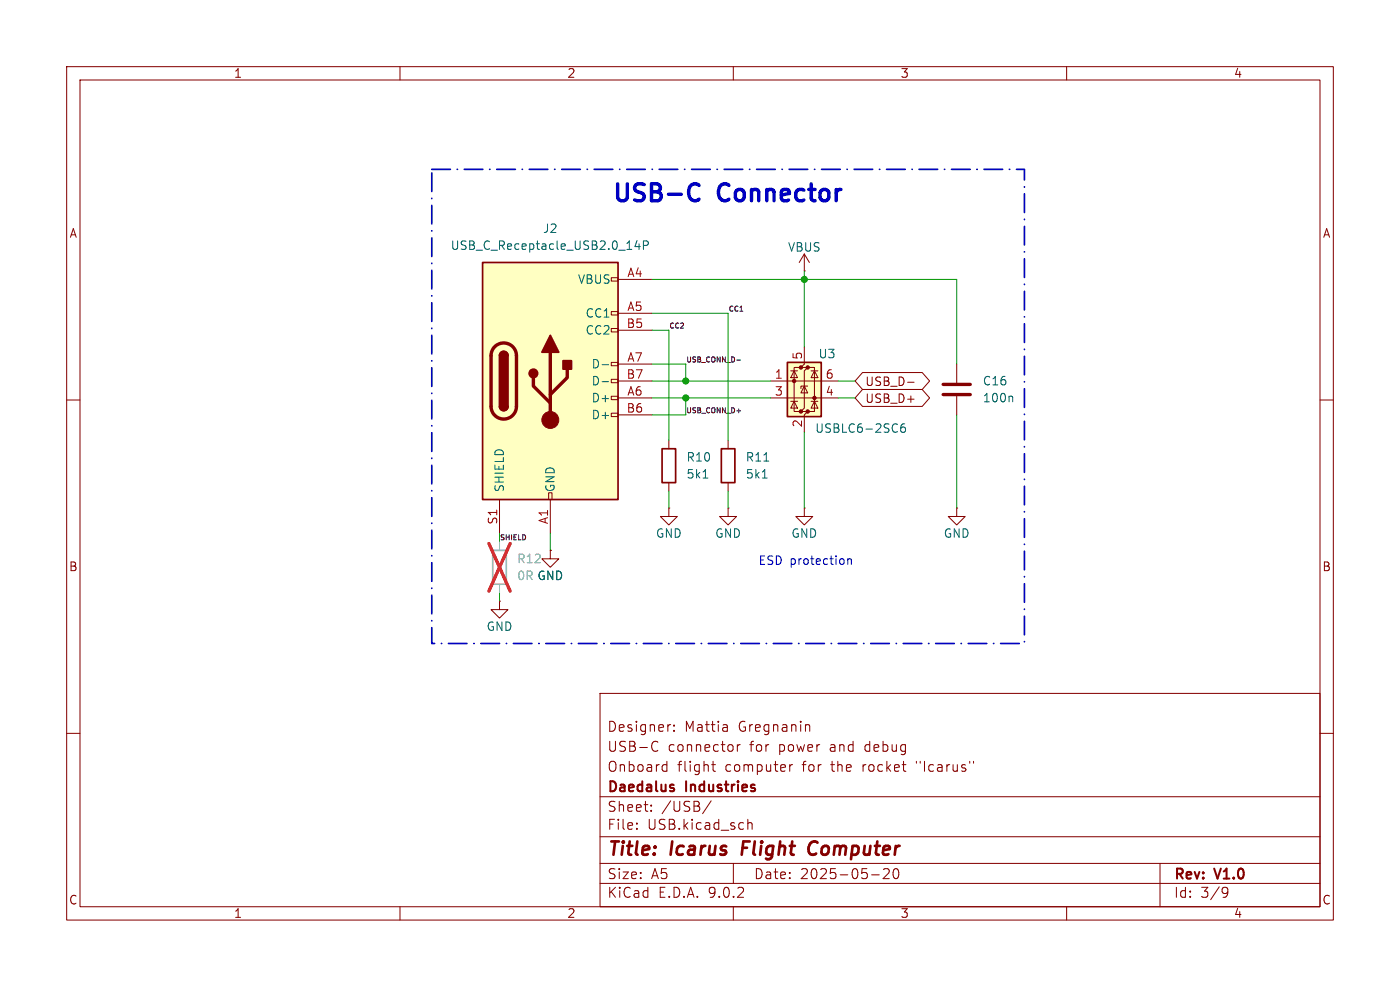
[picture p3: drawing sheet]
(kicad_sch
 (version 20250114)
 (generator "eeschema")
 (generator_version "9.0")
 (paper "A5")
 (title_block
  (title "Icarus Flight Computer")
  (date "2025-05-20")
  (rev "V1.0")
  (company "Daedalus Industries")
  (comment 1 "Onboard flight computer for the rocket \"Icarus\"")
  (comment 2 "USB-C connector for power and debug")
  (comment 3 "Designer: Mattia Gregnanin"))
 (lib_symbols
  (symbol "Connector:USB_C_Receptacle_USB2.0_14P"
   (pin_names
    (offset 1.016)) (exclude_from_sim no) (in_bom yes) (on_board yes)
   (property "Reference" "J1" (at 0 22.86 0) (effects (font (size 1.27 1.27))))
   (property "Value" "USB_C_Receptacle_USB2.0_14P" (at 0 20.32 0) (effects (font (size 1.27 1.27))))
   (property "Footprint" "" (at 3.81 0 0) (effects (font (size 1.27 1.27)) (hide yes)))
   (property "Datasheet" "https://www.usb.org/sites/default/files/documents/usb_type-c.zip" (at 3.81 0 0) (effects (font (size 1.27 1.27)) (hide yes)))
   (property "Description" "USB 2.0-only 14P Type-C Receptacle connector" (at 0 0 0) (effects (font (size 1.27 1.27)) (hide yes)))
   (symbol "USB_C_Receptacle_USB2.0_14P_0_0"
    (rectangle (start -0.254 -17.78) (end 0.254 -16.764) (stroke (width 0) (type default)) (fill (type none)))
    (rectangle (start 10.16 15.494) (end 9.144 14.986) (stroke (width 0) (type default)) (fill (type none)))
    (rectangle (start 10.16 10.414) (end 9.144 9.906) (stroke (width 0) (type default)) (fill (type none)))
    (rectangle (start 10.16 7.874) (end 9.144 7.366) (stroke (width 0) (type default)) (fill (type none)))
    (rectangle (start 10.16 2.794) (end 9.144 2.286) (stroke (width 0) (type default)) (fill (type none)))
    (rectangle (start 10.16 0.254) (end 9.144 -0.254) (stroke (width 0) (type default)) (fill (type none)))
    (rectangle (start 10.16 -2.286) (end 9.144 -2.794) (stroke (width 0) (type default)) (fill (type none)))
    (rectangle (start 10.16 -4.826) (end 9.144 -5.334) (stroke (width 0) (type default)) (fill (type none))))
   (symbol "USB_C_Receptacle_USB2.0_14P_0_1"
    (rectangle (start -10.16 17.78) (end 10.16 -17.78) (stroke (width 0.254) (type default)) (fill (type background)))
    (polyline (pts (xy -8.89 -3.81) (xy -8.89 3.81)) (stroke (width 0.508) (type default)) (fill (type none)))
    (rectangle (start -7.62 -3.81) (end -6.35 3.81) (stroke (width 0.254) (type default)) (fill (type outline)))
    (arc (start -7.62 3.81) (mid -6.985 4.4423) (end -6.35 3.81) (stroke (width 0.254) (type default)) (fill (type none)))
    (arc (start -7.62 3.81) (mid -6.985 4.4423) (end -6.35 3.81) (stroke (width 0.254) (type default)) (fill (type outline)))
    (arc (start -8.89 3.81) (mid -6.985 5.7067) (end -5.08 3.81) (stroke (width 0.508) (type default)) (fill (type none)))
    (arc (start -5.08 -3.81) (mid -6.985 -5.7067) (end -8.89 -3.81) (stroke (width 0.508) (type default)) (fill (type none)))
    (arc (start -6.35 -3.81) (mid -6.985 -4.4423) (end -7.62 -3.81) (stroke (width 0.254) (type default)) (fill (type none)))
    (arc (start -6.35 -3.81) (mid -6.985 -4.4423) (end -7.62 -3.81) (stroke (width 0.254) (type default)) (fill (type outline)))
    (polyline (pts (xy -5.08 3.81) (xy -5.08 -3.81)) (stroke (width 0.508) (type default)) (fill (type none)))
    (circle (center -2.54 1.143) (radius 0.635) (stroke (width 0.254) (type default)) (fill (type outline)))
    (polyline (pts (xy -1.27 4.318) (xy 0 6.858) (xy 1.27 4.318) (xy -1.27 4.318)) (stroke (width 0.254) (type default)) (fill (type outline)))
    (polyline (pts (xy 0 -2.032) (xy 2.54 0.508) (xy 2.54 1.778)) (stroke (width 0.508) (type default)) (fill (type none)))
    (polyline (pts (xy 0 -3.302) (xy -2.54 -0.762) (xy -2.54 0.508)) (stroke (width 0.508) (type default)) (fill (type none)))
    (polyline (pts (xy 0 -5.842) (xy 0 4.318)) (stroke (width 0.508) (type default)) (fill (type none)))
    (circle (center 0 -5.842) (radius 1.27) (stroke (width 0) (type default)) (fill (type outline)))
    (rectangle (start 1.905 1.778) (end 3.175 3.048) (stroke (width 0.254) (type default)) (fill (type outline))))
   (symbol "USB_C_Receptacle_USB2.0_14P_1_1"
    (pin passive line (at -7.62 -22.86 90) (length 5.08) (name "SHIELD" (effects (font (size 1.27 1.27)))) (number "S1" (effects (font (size 1.27 1.27)))))
    (pin power_out line (at 0 -22.86 90) (length 5.08) (name "GND" (effects (font (size 1.27 1.27)))) (number "A1" (effects (font (size 1.27 1.27)))))
    (pin passive line (at 0 -22.86 90) (length 5.08) (hide yes) (name "GND" (effects (font (size 1.27 1.27)))) (number "A12" (effects (font (size 1.27 1.27)))))
    (pin passive line (at 0 -22.86 90) (length 5.08) (hide yes) (name "GND" (effects (font (size 1.27 1.27)))) (number "B1" (effects (font (size 1.27 1.27)))))
    (pin passive line (at 0 -22.86 90) (length 5.08) (hide yes) (name "GND" (effects (font (size 1.27 1.27)))) (number "B12" (effects (font (size 1.27 1.27)))))
    (pin power_out line (at 15.24 15.24 180) (length 5.08) (name "VBUS" (effects (font (size 1.27 1.27)))) (number "A4" (effects (font (size 1.27 1.27)))))
    (pin passive line (at 15.24 15.24 180) (length 5.08) (hide yes) (name "VBUS" (effects (font (size 1.27 1.27)))) (number "A9" (effects (font (size 1.27 1.27)))))
    (pin passive line (at 15.24 15.24 180) (length 5.08) (hide yes) (name "VBUS" (effects (font (size 1.27 1.27)))) (number "B4" (effects (font (size 1.27 1.27)))))
    (pin passive line (at 15.24 15.24 180) (length 5.08) (hide yes) (name "VBUS" (effects (font (size 1.27 1.27)))) (number "B9" (effects (font (size 1.27 1.27)))))
    (pin bidirectional line (at 15.24 10.16 180) (length 5.08) (name "CC1" (effects (font (size 1.27 1.27)))) (number "A5" (effects (font (size 1.27 1.27)))))
    (pin bidirectional line (at 15.24 7.62 180) (length 5.08) (name "CC2" (effects (font (size 1.27 1.27)))) (number "B5" (effects (font (size 1.27 1.27)))))
    (pin bidirectional line (at 15.24 2.54 180) (length 5.08) (name "D-" (effects (font (size 1.27 1.27)))) (number "A7" (effects (font (size 1.27 1.27)))))
    (pin bidirectional line (at 15.24 0 180) (length 5.08) (name "D-" (effects (font (size 1.27 1.27)))) (number "B7" (effects (font (size 1.27 1.27)))))
    (pin bidirectional line (at 15.24 -2.54 180) (length 5.08) (name "D+" (effects (font (size 1.27 1.27)))) (number "A6" (effects (font (size 1.27 1.27)))))
    (pin bidirectional line (at 15.24 -5.08 180) (length 5.08) (name "D+" (effects (font (size 1.27 1.27)))) (number "B6" (effects (font (size 1.27 1.27))))))
   (embedded_fonts no))
  (symbol "Device:C"
   (pin_numbers (hide yes))
   (pin_names
    (offset 0.254)) (exclude_from_sim no) (in_bom yes) (on_board yes)
   (property "Reference" "C" (at 0.635 2.54 0) (effects (font (size 1.27 1.27)) (justify left)))
   (property "Value" "C" (at 0.635 -2.54 0) (effects (font (size 1.27 1.27)) (justify left)))
   (property "Footprint" "" (at 0.9652 -3.81 0) (effects (font (size 1.27 1.27)) (hide yes)))
   (property "Datasheet" "~" (at 0 0 0) (effects (font (size 1.27 1.27)) (hide yes)))
   (property "Description" "Unpolarized capacitor" (at 0 0 0) (effects (font (size 1.27 1.27)) (hide yes)))
   (symbol "C_0_1"
    (polyline (pts (xy -2.032 0.762) (xy 2.032 0.762)) (stroke (width 0.508) (type default)) (fill (type none)))
    (polyline (pts (xy -2.032 -0.762) (xy 2.032 -0.762)) (stroke (width 0.508) (type default)) (fill (type none))))
   (symbol "C_1_1"
    (pin passive line (at 0 3.81 270) (length 2.794) (name "~" (effects (font (size 1.27 1.27)))) (number "1" (effects (font (size 1.27 1.27)))))
    (pin passive line (at 0 -3.81 90) (length 2.794) (name "~" (effects (font (size 1.27 1.27)))) (number "2" (effects (font (size 1.27 1.27))))))
   (embedded_fonts no))
  (symbol "Device:R"
   (pin_numbers (hide yes))
   (pin_names
    (offset 0)) (exclude_from_sim no) (in_bom yes) (on_board yes)
   (property "Reference" "R" (at 2.032 0 90) (effects (font (size 1.27 1.27))))
   (property "Value" "R" (at 0 0 90) (effects (font (size 1.27 1.27))))
   (property "Footprint" "" (at -1.778 0 90) (effects (font (size 1.27 1.27)) (hide yes)))
   (property "Datasheet" "~" (at 0 0 0) (effects (font (size 1.27 1.27)) (hide yes)))
   (property "Description" "Resistor" (at 0 0 0) (effects (font (size 1.27 1.27)) (hide yes)))
   (symbol "R_0_1"
    (rectangle (start -1.016 -2.54) (end 1.016 2.54) (stroke (width 0.254) (type default)) (fill (type none))))
   (symbol "R_1_1"
    (pin passive line (at 0 3.81 270) (length 1.27) (name "~" (effects (font (size 1.27 1.27)))) (number "1" (effects (font (size 1.27 1.27)))))
    (pin passive line (at 0 -3.81 90) (length 1.27) (name "~" (effects (font (size 1.27 1.27)))) (number "2" (effects (font (size 1.27 1.27))))))
   (embedded_fonts no))
  (symbol "Power_Protection:USBLC6-2SC6"
   (pin_names (hide yes)) (exclude_from_sim no) (in_bom yes) (on_board yes)
   (property "Reference" "U" (at 0.635 5.715 0) (effects (font (size 1.27 1.27)) (justify left)))
   (property "Value" "USBLC6-2SC6" (at 0.635 3.81 0) (effects (font (size 1.27 1.27)) (justify left)))
   (property "Footprint" "Package_TO_SOT_SMD:SOT-23-6" (at 1.27 -6.35 0) (effects (font (size 1.27 1.27)
    (italic yes)) (justify left) (hide yes)))
   (property "Datasheet" "https://www.st.com/resource/en/datasheet/usblc6-2.pdf" (at 1.27 -8.255 0) (effects (font (size 1.27 1.27)) (justify left) (hide yes)))
   (property "Description" "Very low capacitance ESD protection diode, 2 data-line, SOT-23-6" (at 0 0 0) (effects (font (size 1.27 1.27)) (hide yes)))
   (symbol "USBLC6-2SC6_0_0"
    (circle (center -1.524 0) (radius 0.0001) (stroke (width 0.508) (type default)) (fill (type none)))
    (circle (center -0.508 2.032) (radius 0.0001) (stroke (width 0.508) (type default)) (fill (type none)))
    (circle (center -0.508 -4.572) (radius 0.0001) (stroke (width 0.508) (type default)) (fill (type none)))
    (circle (center 0.508 2.032) (radius 0.0001) (stroke (width 0.508) (type default)) (fill (type none)))
    (circle (center 0.508 -4.572) (radius 0.0001) (stroke (width 0.508) (type default)) (fill (type none)))
    (circle (center 1.524 -2.54) (radius 0.0001) (stroke (width 0.508) (type default)) (fill (type none))))
   (symbol "USBLC6-2SC6_0_1"
    (polyline (pts (xy -2.54 0) (xy 2.54 0)) (stroke (width 0) (type default)) (fill (type none)))
    (polyline (pts (xy -2.54 -2.54) (xy 2.54 -2.54)) (stroke (width 0) (type default)) (fill (type none)))
    (polyline (pts (xy -2.032 0.508) (xy -1.016 0.508) (xy -1.524 1.524) (xy -2.032 0.508)) (stroke (width 0) (type default)) (fill (type none)))
    (polyline (pts (xy -2.032 -3.048) (xy -1.016 -3.048)) (stroke (width 0) (type default)) (fill (type none)))
    (polyline (pts (xy -1.016 1.524) (xy -2.032 1.524)) (stroke (width 0) (type default)) (fill (type none)))
    (polyline (pts (xy -1.016 -4.064) (xy -2.032 -4.064) (xy -1.524 -3.048) (xy -1.016 -4.064)) (stroke (width 0) (type default)) (fill (type none)))
    (polyline (pts (xy -0.508 -1.143) (xy -0.508 -0.762) (xy 0.508 -0.762)) (stroke (width 0) (type default)) (fill (type none)))
    (polyline (pts (xy 0 2.54) (xy -0.508 2.032) (xy 0.508 2.032) (xy 0 1.524) (xy 0 -4.064) (xy -0.508 -4.572) (xy 0.508 -4.572) (xy 0 -5.08)) (stroke (width 0) (type default)) (fill (type none)))
    (polyline (pts (xy 0.508 -1.778) (xy -0.508 -1.778) (xy 0 -0.762) (xy 0.508 -1.778)) (stroke (width 0) (type default)) (fill (type none)))
    (polyline (pts (xy 1.016 1.524) (xy 2.032 1.524)) (stroke (width 0) (type default)) (fill (type none)))
    (polyline (pts (xy 1.016 -3.048) (xy 2.032 -3.048)) (stroke (width 0) (type default)) (fill (type none)))
    (polyline (pts (xy 2.032 0.508) (xy 1.016 0.508) (xy 1.524 1.524) (xy 2.032 0.508)) (stroke (width 0) (type default)) (fill (type none)))
    (polyline (pts (xy 2.032 -4.064) (xy 1.016 -4.064) (xy 1.524 -3.048) (xy 2.032 -4.064)) (stroke (width 0) (type default)) (fill (type none))))
   (symbol "USBLC6-2SC6_1_1"
    (rectangle (start -2.54 2.794) (end 2.54 -5.334) (stroke (width 0.254) (type default)) (fill (type background)))
    (polyline (pts (xy -0.508 2.032) (xy -1.524 2.032) (xy -1.524 -4.572) (xy -0.508 -4.572)) (stroke (width 0) (type default)) (fill (type none)))
    (polyline (pts (xy 0.508 -4.572) (xy 1.524 -4.572) (xy 1.524 2.032) (xy 0.508 2.032)) (stroke (width 0) (type default)) (fill (type none)))
    (pin passive line (at -5.08 0 0) (length 2.54) (name "I/O1" (effects (font (size 1.27 1.27)))) (number "1" (effects (font (size 1.27 1.27)))))
    (pin passive line (at -5.08 -2.54 0) (length 2.54) (name "I/O2" (effects (font (size 1.27 1.27)))) (number "3" (effects (font (size 1.27 1.27)))))
    (pin passive line (at 0 5.08 270) (length 2.54) (name "VBUS" (effects (font (size 1.27 1.27)))) (number "5" (effects (font (size 1.27 1.27)))))
    (pin passive line (at 0 -7.62 90) (length 2.54) (name "GND" (effects (font (size 1.27 1.27)))) (number "2" (effects (font (size 1.27 1.27)))))
    (pin passive line (at 5.08 0 180) (length 2.54) (name "I/O1" (effects (font (size 1.27 1.27)))) (number "6" (effects (font (size 1.27 1.27)))))
    (pin passive line (at 5.08 -2.54 180) (length 2.54) (name "I/O2" (effects (font (size 1.27 1.27)))) (number "4" (effects (font (size 1.27 1.27))))))
   (embedded_fonts no))
  (symbol "power:GND"
   (power)
   (pin_numbers (hide yes))
   (pin_names
    (offset 0) (hide yes)) (exclude_from_sim no) (in_bom yes) (on_board yes)
   (property "Reference" "#PWR" (at 0 -6.35 0) (effects (font (size 1.27 1.27)) (hide yes)))
   (property "Value" "GND" (at 0 -3.81 0) (effects (font (size 1.27 1.27))))
   (property "Footprint" "" (at 0 0 0) (effects (font (size 1.27 1.27)) (hide yes)))
   (property "Datasheet" "" (at 0 0 0) (effects (font (size 1.27 1.27)) (hide yes)))
   (property "Description" "Power symbol creates a global label with name \"GND\" , ground" (at 0 0 0) (effects (font (size 1.27 1.27)) (hide yes)))
   (symbol "GND_0_1"
    (polyline (pts (xy 0 0) (xy 0 -1.27) (xy 1.27 -1.27) (xy 0 -2.54) (xy -1.27 -1.27) (xy 0 -1.27)) (stroke (width 0) (type default)) (fill (type none))))
   (symbol "GND_1_1"
    (pin power_in line (at 0 0 270) (length 0) (name "~" (effects (font (size 1.27 1.27)))) (number "1" (effects (font (size 1.27 1.27))))))
   (embedded_fonts no))
  (symbol "power:VBUS"
   (power)
   (pin_numbers (hide yes))
   (pin_names
    (offset 0) (hide yes)) (exclude_from_sim no) (in_bom yes) (on_board yes)
   (property "Reference" "#PWR" (at 0 -3.81 0) (effects (font (size 1.27 1.27)) (hide yes)))
   (property "Value" "VBUS" (at 0 3.556 0) (effects (font (size 1.27 1.27))))
   (property "Footprint" "" (at 0 0 0) (effects (font (size 1.27 1.27)) (hide yes)))
   (property "Datasheet" "" (at 0 0 0) (effects (font (size 1.27 1.27)) (hide yes)))
   (property "Description" "Power symbol creates a global label with name \"VBUS\"" (at 0 0 0) (effects (font (size 1.27 1.27)) (hide yes)))
   (symbol "VBUS_0_1"
    (polyline (pts (xy -0.762 1.27) (xy 0 2.54)) (stroke (width 0) (type default)) (fill (type none)))
    (polyline (pts (xy 0 2.54) (xy 0.762 1.27)) (stroke (width 0) (type default)) (fill (type none)))
    (polyline (pts (xy 0 0) (xy 0 2.54)) (stroke (width 0) (type default)) (fill (type none))))
   (symbol "VBUS_1_1"
    (pin power_in line (at 0 0 90) (length 0) (name "~" (effects (font (size 1.27 1.27)))) (number "1" (effects (font (size 1.27 1.27))))))
   (embedded_fonts no)))
 (rectangle
  (start 64.77 25.4)
  (end 153.67 96.52)
  (stroke (width 0.254) (type dash_dot))
  (fill (type none)))
 (text "ESD protection"
  (exclude_from_sim no)
  (at 120.904 84.328 0)
  (effects (font (size 1.27 1.27))))
 (text "USB-C Connector"
  (exclude_from_sim no)
  (at 109.22 29.21 0)
  (effects (font (size 2.54 2.54) (thickness 0.508)
    (bold yes))))
 (junction
  (at 102.87 59.69)
  (diameter 0)
  (color 0 0 0 0))
 (junction
  (at 120.65 41.91)
  (diameter 0)
  (color 0 0 0 0))
 (junction
  (at 102.87 57.15)
  (diameter 0)
  (color 0 0 0 0))
 (wire
  (pts (xy 120.65 41.91) (xy 120.65 40.64))
  (stroke (width 0) (type default)))
 (wire
  (pts (xy 97.79 62.23) (xy 102.87 62.23))
  (stroke (width 0) (type default)))
 (wire
  (pts (xy 97.79 59.69) (xy 102.87 59.69))
  (stroke (width 0) (type default)))
 (wire
  (pts (xy 120.65 41.91) (xy 120.65 52.07))
  (stroke (width 0) (type default)))
 (wire
  (pts (xy 97.79 54.61) (xy 102.87 54.61))
  (stroke (width 0) (type default)))
 (wire
  (pts (xy 109.22 73.66) (xy 109.22 76.2))
  (stroke (width 0) (type default)))
 (wire
  (pts (xy 128.27 57.15) (xy 125.73 57.15))
  (stroke (width 0) (type default)))
 (wire
  (pts (xy 128.27 59.69) (xy 125.73 59.69))
  (stroke (width 0) (type default)))
 (wire
  (pts (xy 102.87 54.61) (xy 102.87 57.15))
  (stroke (width 0) (type default)))
 (wire
  (pts (xy 97.79 46.99) (xy 109.22 46.99))
  (stroke (width 0) (type default)))
 (wire
  (pts (xy 102.87 62.23) (xy 102.87 59.69))
  (stroke (width 0) (type default)))
 (wire
  (pts (xy 100.33 49.53) (xy 100.33 66.04))
  (stroke (width 0) (type default)))
 (wire
  (pts (xy 109.22 46.99) (xy 109.22 66.04))
  (stroke (width 0) (type default)))
 (wire
  (pts (xy 97.79 57.15) (xy 102.87 57.15))
  (stroke (width 0) (type default)))
 (wire
  (pts (xy 100.33 73.66) (xy 100.33 76.2))
  (stroke (width 0) (type default)))
 (wire
  (pts (xy 82.55 80.01) (xy 82.55 82.55))
  (stroke (width 0) (type default)))
 (wire
  (pts (xy 97.79 49.53) (xy 100.33 49.53))
  (stroke (width 0) (type default)))
 (wire
  (pts (xy 97.79 41.91) (xy 120.65 41.91))
  (stroke (width 0) (type default)))
 (wire
  (pts (xy 102.87 59.69) (xy 115.57 59.69))
  (stroke (width 0) (type default)))
 (wire
  (pts (xy 74.93 88.9) (xy 74.93 90.17))
  (stroke (width 0) (type default)))
 (wire
  (pts (xy 102.87 57.15) (xy 115.57 57.15))
  (stroke (width 0) (type default)))
 (wire
  (pts (xy 74.93 80.01) (xy 74.93 81.28))
  (stroke (width 0) (type default)))
 (wire
  (pts (xy 143.51 76.2) (xy 143.51 62.23))
  (stroke (width 0) (type default)))
 (wire
  (pts (xy 120.65 41.91) (xy 143.51 41.91))
  (stroke (width 0) (type default)))
 (wire
  (pts (xy 143.51 41.91) (xy 143.51 54.61))
  (stroke (width 0) (type default)))
 (wire
  (pts (xy 120.65 64.77) (xy 120.65 76.2))
  (stroke (width 0) (type default)))
 (label "SHIELD"
  (at 74.93 81.28 0)
  (effects (font (size 0.762 0.762)) (justify left bottom)))
 (label "CC2"
  (at 100.33 49.53 0)
  (effects (font (size 0.762 0.762)) (justify left bottom)))
 (label "CC1"
  (at 109.22 46.99 0)
  (effects (font (size 0.762 0.762)) (justify left bottom)))
 (label "USB_CONN_D+"
  (at 102.87 62.23 0)
  (effects (font (size 0.762 0.762)) (justify left bottom)))
 (label "USB_CONN_D-"
  (at 102.87 54.61 0)
  (effects (font (size 0.762 0.762)) (justify left bottom)))
 (global_label "USB_D+"
  (shape bidirectional)
  (at 128.27 59.69 0)
  (fields_autoplaced yes)
  (effects (font (size 1.27 1.27)) (justify left))
  (property "Intersheetrefs" "${INTERSHEET_REFS}" (at 139.9865 59.69 0) (effects (font (size 1.27 1.27)) (justify left) (hide yes))))
 (global_label "USB_D-"
  (shape bidirectional)
  (at 128.27 57.15 0)
  (fields_autoplaced yes)
  (effects (font (size 1.27 1.27)) (justify left))
  (property "Intersheetrefs" "${INTERSHEET_REFS}" (at 139.9865 57.15 0) (effects (font (size 1.27 1.27)) (justify left) (hide yes))))
 (symbol
  (lib_id "power:GND")
  (at 120.65 76.2 0)
  (unit 1)
  (exclude_from_sim no)
  (in_bom yes)
  (on_board yes)
  (dnp no)
  (property "Reference" "#PWR038" (at 120.65 82.55 0) (effects (font (size 1.27 1.27)) (hide yes)))
  (property "Value" "GND" (at 120.65 80.01 0) (effects (font (size 1.27 1.27))))
  (property "Footprint" "" (at 120.65 76.2 0) (effects (font (size 1.27 1.27)) (hide yes)))
  (property "Datasheet" "" (at 120.65 76.2 0) (effects (font (size 1.27 1.27)) (hide yes)))
  (property "Description" "Power symbol creates a global label with name \"GND\" , ground" (at 120.65 76.2 0) (effects (font (size 1.27 1.27)) (hide yes)))
  (pin "1"))
 (symbol
  (lib_id "power:VBUS")
  (at 120.65 40.64 0)
  (unit 1)
  (exclude_from_sim no)
  (in_bom yes)
  (on_board yes)
  (dnp no)
  (property "Reference" "#PWR034" (at 120.65 44.45 0) (effects (font (size 1.27 1.27)) (hide yes)))
  (property "Value" "VBUS" (at 120.65 37.084 0) (effects (font (size 1.27 1.27))))
  (property "Footprint" "" (at 120.65 40.64 0) (effects (font (size 1.27 1.27)) (hide yes)))
  (property "Datasheet" "" (at 120.65 40.64 0) (effects (font (size 1.27 1.27)) (hide yes)))
  (property "Description" "Power symbol creates a global label with name \"VBUS\"" (at 120.65 40.64 0) (effects (font (size 1.27 1.27)) (hide yes)))
  (pin "1"))
 (symbol
  (lib_id "power:GND")
  (at 100.33 76.2 0)
  (unit 1)
  (exclude_from_sim no)
  (in_bom yes)
  (on_board yes)
  (dnp no)
  (property "Reference" "#PWR036" (at 100.33 82.55 0) (effects (font (size 1.27 1.27)) (hide yes)))
  (property "Value" "GND" (at 100.33 80.01 0) (effects (font (size 1.27 1.27))))
  (property "Footprint" "" (at 100.33 76.2 0) (effects (font (size 1.27 1.27)) (hide yes)))
  (property "Datasheet" "" (at 100.33 76.2 0) (effects (font (size 1.27 1.27)) (hide yes)))
  (property "Description" "Power symbol creates a global label with name \"GND\" , ground" (at 100.33 76.2 0) (effects (font (size 1.27 1.27)) (hide yes)))
  (pin "1"))
 (symbol
  (lib_id "Device:R")
  (at 74.93 85.09 0)
  (unit 1)
  (exclude_from_sim no)
  (in_bom no)
  (on_board yes)
  (dnp yes)
  (fields_autoplaced yes)
  (property "Reference" "R12" (at 77.47 83.8199 0) (effects (font (size 1.27 1.27)) (justify left)))
  (property "Value" "0R" (at 77.47 86.3599 0) (effects (font (size 1.27 1.27)) (justify left)))
  (property "Footprint" "Resistor_SMD:R_0805_2012Metric" (at 73.152 85.09 90) (effects (font (size 1.27 1.27)) (hide yes)))
  (property "Datasheet" "~" (at 74.93 85.09 0) (effects (font (size 1.27 1.27)) (hide yes)))
  (property "Description" "Resistor" (at 74.93 85.09 0) (effects (font (size 1.27 1.27)) (hide yes)))
  (pin "1")
  (pin "2"))
 (symbol
  (lib_id "power:GND")
  (at 82.55 82.55 0)
  (unit 1)
  (exclude_from_sim no)
  (in_bom yes)
  (on_board yes)
  (dnp no)
  (property "Reference" "#PWR039" (at 82.55 88.9 0) (effects (font (size 1.27 1.27)) (hide yes)))
  (property "Value" "GND" (at 82.55 86.36 0) (effects (font (size 1.27 1.27))))
  (property "Footprint" "" (at 82.55 82.55 0) (effects (font (size 1.27 1.27)) (hide yes)))
  (property "Datasheet" "" (at 82.55 82.55 0) (effects (font (size 1.27 1.27)) (hide yes)))
  (property "Description" "Power symbol creates a global label with name \"GND\" , ground" (at 82.55 82.55 0) (effects (font (size 1.27 1.27)) (hide yes)))
  (pin "1"))
 (symbol
  (lib_id "Connector:USB_C_Receptacle_USB2.0_14P")
  (at 82.55 57.15 0)
  (unit 1)
  (exclude_from_sim no)
  (in_bom yes)
  (on_board yes)
  (dnp no)
  (fields_autoplaced yes)
  (property "Reference" "J2" (at 82.55 34.29 0) (effects (font (size 1.27 1.27))))
  (property "Value" "USB_C_Receptacle_USB2.0_14P" (at 82.55 36.83 0) (effects (font (size 1.27 1.27))))
  (property "Footprint" "Connector_USB:USB_C_Receptacle_G-Switch_GT-USB-7010ASV" (at 86.36 57.15 0) (effects (font (size 1.27 1.27)) (hide yes)))
  (property "Datasheet" "https://www.usb.org/sites/default/files/documents/usb_type-c.zip" (at 86.36 57.15 0) (effects (font (size 1.27 1.27)) (hide yes)))
  (property "Description" "USB 2.0-only 14P Type-C Receptacle connector" (at 82.55 57.15 0) (effects (font (size 1.27 1.27)) (hide yes)))
  (property "MPN" "C2988369" (at 82.55 57.15 0) (effects (font (size 1.27 1.27)) (hide yes)))
  (pin "B5")
  (pin "A5")
  (pin "A9")
  (pin "B4")
  (pin "A4")
  (pin "A7")
  (pin "A12")
  (pin "A1")
  (pin "S1")
  (pin "B7")
  (pin "B1")
  (pin "B12")
  (pin "B9")
  (pin "B6")
  (pin "A6"))
 (symbol
  (lib_id "power:GND")
  (at 74.93 90.17 0)
  (unit 1)
  (exclude_from_sim no)
  (in_bom yes)
  (on_board yes)
  (dnp no)
  (property "Reference" "#PWR040" (at 74.93 96.52 0) (effects (font (size 1.27 1.27)) (hide yes)))
  (property "Value" "GND" (at 74.93 93.98 0) (effects (font (size 1.27 1.27))))
  (property "Footprint" "" (at 74.93 90.17 0) (effects (font (size 1.27 1.27)) (hide yes)))
  (property "Datasheet" "" (at 74.93 90.17 0) (effects (font (size 1.27 1.27)) (hide yes)))
  (property "Description" "Power symbol creates a global label with name \"GND\" , ground" (at 74.93 90.17 0) (effects (font (size 1.27 1.27)) (hide yes)))
  (pin "1"))
 (symbol
  (lib_id "power:GND")
  (at 109.22 76.2 0)
  (unit 1)
  (exclude_from_sim no)
  (in_bom yes)
  (on_board yes)
  (dnp no)
  (property "Reference" "#PWR037" (at 109.22 82.55 0) (effects (font (size 1.27 1.27)) (hide yes)))
  (property "Value" "GND" (at 109.22 80.01 0) (effects (font (size 1.27 1.27))))
  (property "Footprint" "" (at 109.22 76.2 0) (effects (font (size 1.27 1.27)) (hide yes)))
  (property "Datasheet" "" (at 109.22 76.2 0) (effects (font (size 1.27 1.27)) (hide yes)))
  (property "Description" "Power symbol creates a global label with name \"GND\" , ground" (at 109.22 76.2 0) (effects (font (size 1.27 1.27)) (hide yes)))
  (pin "1"))
 (symbol
  (lib_id "power:GND")
  (at 143.51 76.2 0)
  (unit 1)
  (exclude_from_sim no)
  (in_bom yes)
  (on_board yes)
  (dnp no)
  (property "Reference" "#PWR035" (at 143.51 82.55 0) (effects (font (size 1.27 1.27)) (hide yes)))
  (property "Value" "GND" (at 143.51 80.01 0) (effects (font (size 1.27 1.27))))
  (property "Footprint" "" (at 143.51 76.2 0) (effects (font (size 1.27 1.27)) (hide yes)))
  (property "Datasheet" "" (at 143.51 76.2 0) (effects (font (size 1.27 1.27)) (hide yes)))
  (property "Description" "Power symbol creates a global label with name \"GND\" , ground" (at 143.51 76.2 0) (effects (font (size 1.27 1.27)) (hide yes)))
  (pin "1"))
 (symbol
  (lib_id "Device:R")
  (at 100.33 69.85 0)
  (unit 1)
  (exclude_from_sim no)
  (in_bom yes)
  (on_board yes)
  (dnp no)
  (fields_autoplaced yes)
  (property "Reference" "R10" (at 102.87 68.5799 0) (effects (font (size 1.27 1.27)) (justify left)))
  (property "Value" "5k1" (at 102.87 71.1199 0) (effects (font (size 1.27 1.27)) (justify left)))
  (property "Footprint" "Resistor_SMD:R_0402_1005Metric" (at 98.552 69.85 90) (effects (font (size 1.27 1.27)) (hide yes)))
  (property "Datasheet" "~" (at 100.33 69.85 0) (effects (font (size 1.27 1.27)) (hide yes)))
  (property "Description" "Resistor" (at 100.33 69.85 0) (effects (font (size 1.27 1.27)) (hide yes)))
  (property "MPN" "C25905" (at 100.33 69.85 0) (effects (font (size 1.27 1.27)) (hide yes)))
  (pin "2")
  (pin "1"))
 (symbol
  (lib_id "Power_Protection:USBLC6-2SC6")
  (at 120.65 57.15 0)
  (unit 1)
  (exclude_from_sim no)
  (in_bom yes)
  (on_board yes)
  (dnp no)
  (property "Reference" "U3" (at 122.682 53.086 0) (effects (font (size 1.27 1.27)) (justify left)))
  (property "Value" "USBLC6-2SC6" (at 122.174 64.262 0) (effects (font (size 1.27 1.27)) (justify left)))
  (property "Footprint" "Package_TO_SOT_SMD:SOT-23-6" (at 121.92 63.5 0) (effects (font (size 1.27 1.27)
    (italic yes)) (justify left) (hide yes)))
  (property "Datasheet" "https://www.st.com/resource/en/datasheet/usblc6-2.pdf" (at 121.92 65.405 0) (effects (font (size 1.27 1.27)) (justify left) (hide yes)))
  (property "Description" "Very low capacitance ESD protection diode, 2 data-line, SOT-23-6" (at 120.65 57.15 0) (effects (font (size 1.27 1.27)) (hide yes)))
  (property "MPN" "C7519" (at 120.65 57.15 0) (effects (font (size 1.27 1.27)) (hide yes)))
  (pin "6")
  (pin "4")
  (pin "2")
  (pin "5")
  (pin "3")
  (pin "1"))
 (symbol
  (lib_id "Device:R")
  (at 109.22 69.85 0)
  (unit 1)
  (exclude_from_sim no)
  (in_bom yes)
  (on_board yes)
  (dnp no)
  (fields_autoplaced yes)
  (property "Reference" "R11" (at 111.76 68.5799 0) (effects (font (size 1.27 1.27)) (justify left)))
  (property "Value" "5k1" (at 111.76 71.1199 0) (effects (font (size 1.27 1.27)) (justify left)))
  (property "Footprint" "Resistor_SMD:R_0402_1005Metric" (at 107.442 69.85 90) (effects (font (size 1.27 1.27)) (hide yes)))
  (property "Datasheet" "~" (at 109.22 69.85 0) (effects (font (size 1.27 1.27)) (hide yes)))
  (property "Description" "Resistor" (at 109.22 69.85 0) (effects (font (size 1.27 1.27)) (hide yes)))
  (property "MPN" "C25905" (at 109.22 69.85 0) (effects (font (size 1.27 1.27)) (hide yes)))
  (pin "2")
  (pin "1"))
 (symbol
  (lib_id "Device:C")
  (at 143.51 58.42 0)
  (unit 1)
  (exclude_from_sim no)
  (in_bom yes)
  (on_board yes)
  (dnp no)
  (fields_autoplaced yes)
  (property "Reference" "C16" (at 147.32 57.1499 0) (effects (font (size 1.27 1.27)) (justify left)))
  (property "Value" "100n" (at 147.32 59.6899 0) (effects (font (size 1.27 1.27)) (justify left)))
  (property "Footprint" "Capacitor_SMD:C_0402_1005Metric" (at 144.4752 62.23 0) (effects (font (size 1.27 1.27)) (hide yes)))
  (property "Datasheet" "~" (at 143.51 58.42 0) (effects (font (size 1.27 1.27)) (hide yes)))
  (property "Description" "Unpolarized capacitor" (at 143.51 58.42 0) (effects (font (size 1.27 1.27)) (hide yes)))
  (property "MPN" "C1525" (at 143.51 58.42 0) (effects (font (size 1.27 1.27)) (hide yes)))
  (pin "1")
  (pin "2")))
